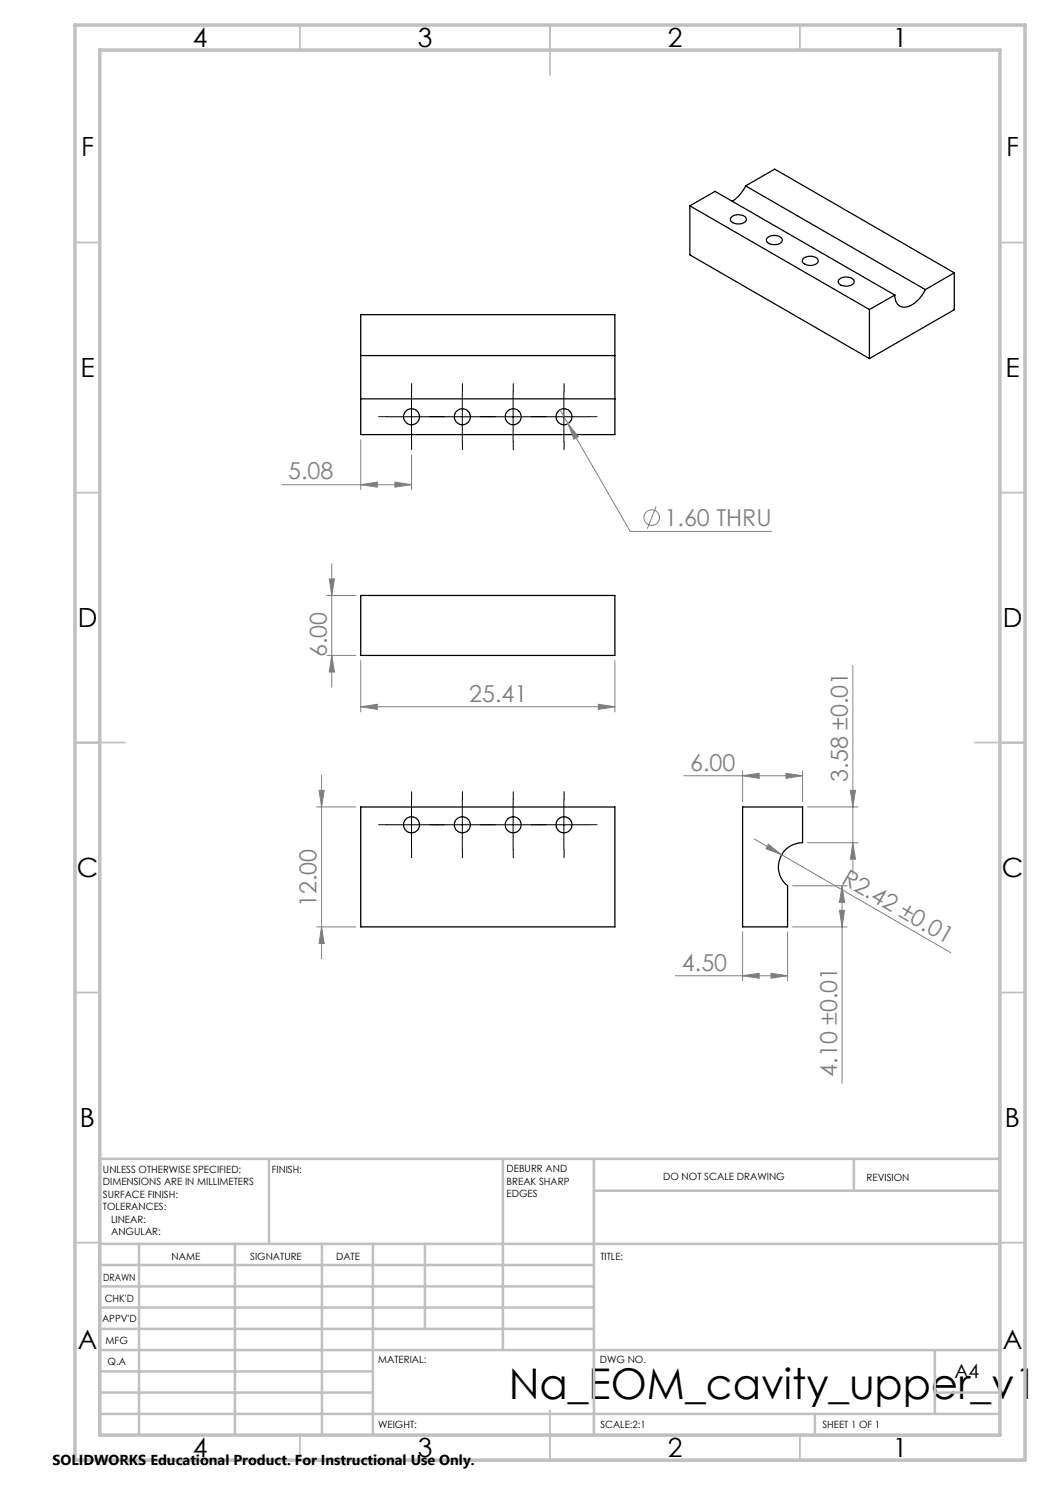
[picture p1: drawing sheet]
<svg xmlns="http://www.w3.org/2000/svg" width="210mm" height="297mm" viewBox="0 0 210 297" stroke-linecap="round" stroke-linejoin="round" font-family="sans-serif">
<g fill="none" stroke="#000" stroke-width=".25">
<path d="M149.1 37.2a7 7 0 0 1-2.7 3M149.1 37.2l36 20.7M149.1 37.2l5.8-3.4 36 20.8M138 41.2v9.8l35.9 20.7M138 41.2l35.9 20.7M138 41.2l5-2.9 36 20.7M146.4 43.3a2.19 2.19 0 0 1 2.8 .3 .81 .81 0 0 1-.8 1.1 1.82 1.82 0 0 1-2.3-.8zM153.6 47.5a2.1 2.1 0 0 1 2.9 .4 1.38 1.38 0 0 1-1.9 1 1.04 1.04 0 0 1-1.2-1.2zM160.6 51.7a2.06 2.06 0 0 1 3 .3 1.37 1.37 0 0 1-1.8 1.1 1.17 1.17 0 0 1-1.3-1.1zM167.8 55.9a2.1 2.1 0 0 1 3 .3 1.11 1.11 0 0 1-1.3 1 1.54 1.54 0 0 1-1.9-.9zM179 59l-5.1 2.9M185.1 57.9a5.8 5.8 0 0 1-4.3 3.6 2.05 2.05 0 0 1-1.8-2.5"/>
<path d="M190.9 54.6v7.3l-17 9.8M190.9 54.6l-5.8 3.3M72.1 71.1v8.7M72.1 71.1v-8.2h50.9v8.2M72.1 79.8v7.1h50.9v-7.1M72.1 79.8h50.9M72.1 71.1h50.9M123 71.1v8.7M173.9 61.9v9.8M72.1 119.1h50.9v12h-50.9zM72.1 161.4h50.9v24h-50.9zM148.5 161.4h12v7.2a4.8 4.8 0 0 0-4.5 3.2 4.8 4.8 0 0 0 1.5 5.4v8.2h-9z"/>
<circle cx="82.3" cy="83.3" r="1.6"/>
<circle cx="92.5" cy="83.3" r="1.61"/>
<circle cx="102.6" cy="83.3" r="1.6"/>
<circle cx="112.8" cy="83.3" r="1.6"/>
<circle cx="82.3" cy="165" r="1.6"/>
<circle cx="92.5" cy="165" r="1.61"/>
<circle cx="102.6" cy="165" r="1.6"/>
<circle cx="112.8" cy="165" r="1.6"/>
</g>
<g fill="none" stroke="#808080" stroke-width=".2">
<path d="M56.3 96.9h26M72.1 96.9l3.4-.5v1zM72.1 87.9v10M79 96.4l3.3 .5-3.3 .5zM82.3 90.9v7M112 81.9l1.6 2.8M113.6 84.7l2.1 2.6-.9 .5zM113.6 84.7l12.4 21.6h28.3M65.4 119.1h5.8M65.9 115.8h1l-.5 3.3zM66.4 112.7v24.7M131.2 101.3l-1.7 4.4"/>
<path d="M65.4 131.1h5.8M66.4 131.1l.5 3.3h-1zM72.1 132.1v10.3M123 132.1v10.3M170.6 133.1v41.8M63.8 158.1h1l-.5 3.3zM64.3 155v36.7M72.1 141.4l3.4-.5v1zM72.1 141.4h50.9M119.7 140.9l3.3 .5-3.3 .5zM136.7 155.1h23.8M148.5 155.1l3.3-.4v1z"/>
<path d="M148.5 154.2v6.2M157.2 154.7l3.3 .4-3.3 .6zM160.5 154.2v6.2M170.1 158.1h1l-.5 3.3zM63.3 161.4h7.9M150.8 167.8l39.3 22.7M153.7 168.9l2.6 2.1-3.1-1.2zM158.5 177.2h10.9M161.5 161.4h10.1M161.5 168.6h10.1M168.4 177.2v39.5M168.4 177.2l.5 3.3h-1z"/>
<path d="M170.6 168.6l.5 3.2h-1zM63.3 185.4h7.9M64.3 185.4l.5 3.3h-1zM135.1 195.2h22.4M148.5 195.2l3.3-.5v.9zM148.5 186.4v9.7M154.2 194.7l3.3 .5-3.3 .4zM157.5 186.4v9.7M158.5 185.4h10.9M167.9 182.1h1l-.5 3.3z"/>
<circle cx="130.3" cy="103.5" r="1.56"/>
</g>
<g fill="none" stroke="#000" stroke-width=".2" stroke-dasharray="15.2 1.3 1.3 1.3">
<path d="M82.3 78.3v-1.6M92.5 78.3v-1.6M102.7 78.3v-1.6M112.8 78.3v-1.6M77.3 83.3h-1.6M82.3 88.3v1.6M87.3 83.3h1.6M87.5 83.3h-1.6M92.5 88.3v1.6M97.5 83.3h1.6M97.7 83.3h-1.6M102.7 88.3v1.6"/>
<path d="M107.7 83.3h1.6M107.8 83.3h-1.6M112.8 88.3v1.6M117.8 83.3h1.6M82.3 159.9v-1.6M92.5 159.9v-1.6M102.7 159.9v-1.6M112.8 159.9v-1.6M77.3 164.9h-1.6M82.3 169.9v1.6M87.3 164.9h1.6M87.5 164.9h-1.6"/>
<path d="M92.5 169.9v1.6M97.5 164.9h1.6M97.7 164.9h-1.6M102.7 169.9v1.6M107.7 164.9h1.6M107.8 164.9h-1.6M112.8 169.9v1.6M117.8 164.9h1.6"/>
</g>
<g fill="none" stroke="#000" stroke-width=".2">
<path d="M82.3 78.3v10.1M92.5 78.3v10.1M102.6 78.3v10.1M112.8 78.3v10.1M77.3 83.4h10M87.5 83.4h10M97.6 83.4h10M107.8 83.4h10M82.3 159.9v10.1M92.5 159.9v10.1M102.6 159.9v10.1M112.8 159.9v10.1"/>
<path d="M77.3 165h10M87.5 165h10M97.6 165h10M107.8 165h10"/>
</g>
<g fill="none" stroke="#c0c0c0" stroke-width=".35">
<path d="M60 5v5M110 5v10M160 5v5M15 48.5h5M200 48.5h5M15 98.5h5M200 98.5h5M15 148.5h10M195 148.5h10M15 198.5h5M200 198.5h5M15 248.5h5"/>
<path d="M200 248.5h5M60 287v5M110 282v10M160 287v5"/>
</g>
<g fill="none" stroke="#c0c0c0" stroke-width=".5">
<path d="M53.8 231.8v17M100.6 231.8v38.2M118.8 231.8v55.2M118.8 238.2h81.2M170.8 231.8v6.4M200 231.8h-180v55.2M20 248.8h180M20 257.3h98.8M20 253h98.8M27.8 248.8v38.2M47 248.8v38.2M64.4 248.8v38.2"/>
<path d="M74.6 248.8v38.2M85 248.8v17M20 265.8h98.8M20 261.5h98.8M20 278.5h54.6M20 274.3h54.6M20 270h180M187 278.5h13M187 270v12.8M20 282.8h180M163 282.8v4.2"/>
</g>
<path d="M15 5h190v287h-190zM20 10h180v277h-180z" fill="none" stroke="#c0c0c0" stroke-width=".7"/>
<g fill="#808080">
<path d="M153.7 168.9l2.6 2.1-3.1-1.2z"/>
<path d="M157.2 154.7l3.3 .4-3.3 .6zM148.5 155.1l3.3-.4v1zM154.2 194.7l3.3 .5-3.3 .4zM148.5 195.2l3.3-.5v.9z"/>
<path d="M72.1 141.4l3.4-.5v1zM119.7 140.9l3.3 .5-3.3 .5zM72.1 96.9l3.4-.5v1zM79 96.4l3.3 .5-3.3 .5zM113.6 84.7l1.2 3.1 .9-.5z"/>
<path d="M167.9 182.1h1l-.5 3.3zM168.4 177.2l.5 3.3h-1z"/>
<path d="M170.1 158.1h1l-.5 3.3zM170.6 168.6l.5 3.2h-1z"/>
<path d="M65.9 115.8h1l-.5 3.3zM66.4 131.1l.5 3.3h-1zM63.8 158.1h1l-.5 3.3zM64.3 185.4l.5 3.3h-1z"/>
</g>
<text font-size="8.5" x="101.8" y="279.7">Na_EOM_cavity_upper_v1</text>
<g font-size="5.3">
<text x="38.5" y="9.5">4</text>
<text x="83.5" y="9.5">3</text>
<text x="133.6" y="9.5">2</text>
<text x="178.6" y="9.5">1</text>
<text x="16.2" y="31.3">F</text>
<text x="201.2" y="31.3">F</text>
<text x="16.1" y="75.5">E</text>
<text x="201.1" y="75.5">E</text>
<text x="15.5" y="125.5">D</text>
<text x="200.5" y="125.5">D</text>
<text x="15.4" y="175.5">C</text>
<text x="200.4" y="175.5">C</text>
<text x="16" y="225.5">B</text>
<text x="201" y="225.5">B</text>
<text x="15.5" y="269.8">A</text>
<text x="200.5" y="269.8">A</text>
<text x="38.5" y="291.5">4</text>
<text x="83.5" y="291.5">3</text>
<text x="133.6" y="291.5">2</text>
<text x="178.6" y="291.5">1</text>
</g>
<g font-size="4.7" fill="#808080">
<text x="57.6" y="95.9">5.08</text>
<text x="132.9" y="105.2">1.60 THRU</text>
<text x="65.4" y="131.4" transform="rotate(-90 65.4 131.4)">6.00</text>
<text x="93.9" y="140.3">25.41</text>
<text x="138" y="154.1">6.00</text>
<text x="169.6" y="156.3" transform="rotate(-90 169.6 156.3)">3.58 ±0.01</text>
<text x="168.1" y="176.6" transform="rotate(30 168.1 176.6)">R2.42 ±0.01</text>
<text x="63.3" y="181.5" transform="rotate(-90 63.3 181.5)">12.00</text>
<text x="136.4" y="194.1">4.50</text>
<text x="167.4" y="215.4" transform="rotate(-90 167.4 215.4)">4.10 ±0.01</text>
</g>
<text font-size="3.9" x="190.9" y="275.5">A4</text>
<text font-size="2.9" x="10.5" y="292.9">SOLIDWORKS Educational Product. For Instructional Use Only.</text>
<g font-size="2">
<text x="20.6" y="234.6">UNLESS OTHERWISE SPECIFIED:</text>
<text x="20.6" y="237.1">DIMENSIONS ARE IN MILLIMETERS</text>
<text x="20.6" y="239.6">SURFACE FINISH:</text>
<text x="54.4" y="234.6">FINISH:</text>
<text x="101.3" y="234.5">DEBURR AND</text>
<text x="101.3" y="237">BREAK SHARP</text>
<text x="101.3" y="239.5">EDGES</text>
<text x="132.6" y="236">DO NOT SCALE DRAWING</text>
<text x="173.3" y="236.2">REVISION</text>
<text x="20.6" y="242.1">TOLERANCES:</text>
<text x="22.2" y="244.6">LINEAR:</text>
<text x="22.2" y="247.1">ANGULAR:</text>
<text x="34.3" y="252">NAME</text>
<text x="50" y="251.9">SIGNATURE</text>
<text x="67.2" y="251.9">DATE</text>
<text x="120.1" y="251.9">TITLE:</text>
<text x="20.6" y="256.1">DRAWN</text>
<text x="20.9" y="260.3">CHK'D</text>
<text x="20.4" y="264.4">APPV'D</text>
<text x="21.1" y="268.8">MFG</text>
<text x="21.5" y="273">Q.A</text>
<text x="75.6" y="272.5">MATERIAL:</text>
<text x="120" y="272.5">DWG NO.</text>
<text x="75.6" y="285.5">WEIGHT:</text>
<text x="120.1" y="285.6">SCALE:2:1</text>
<text x="164.5" y="285.6">SHEET 1 OF 1</text>
</g>
</svg>
